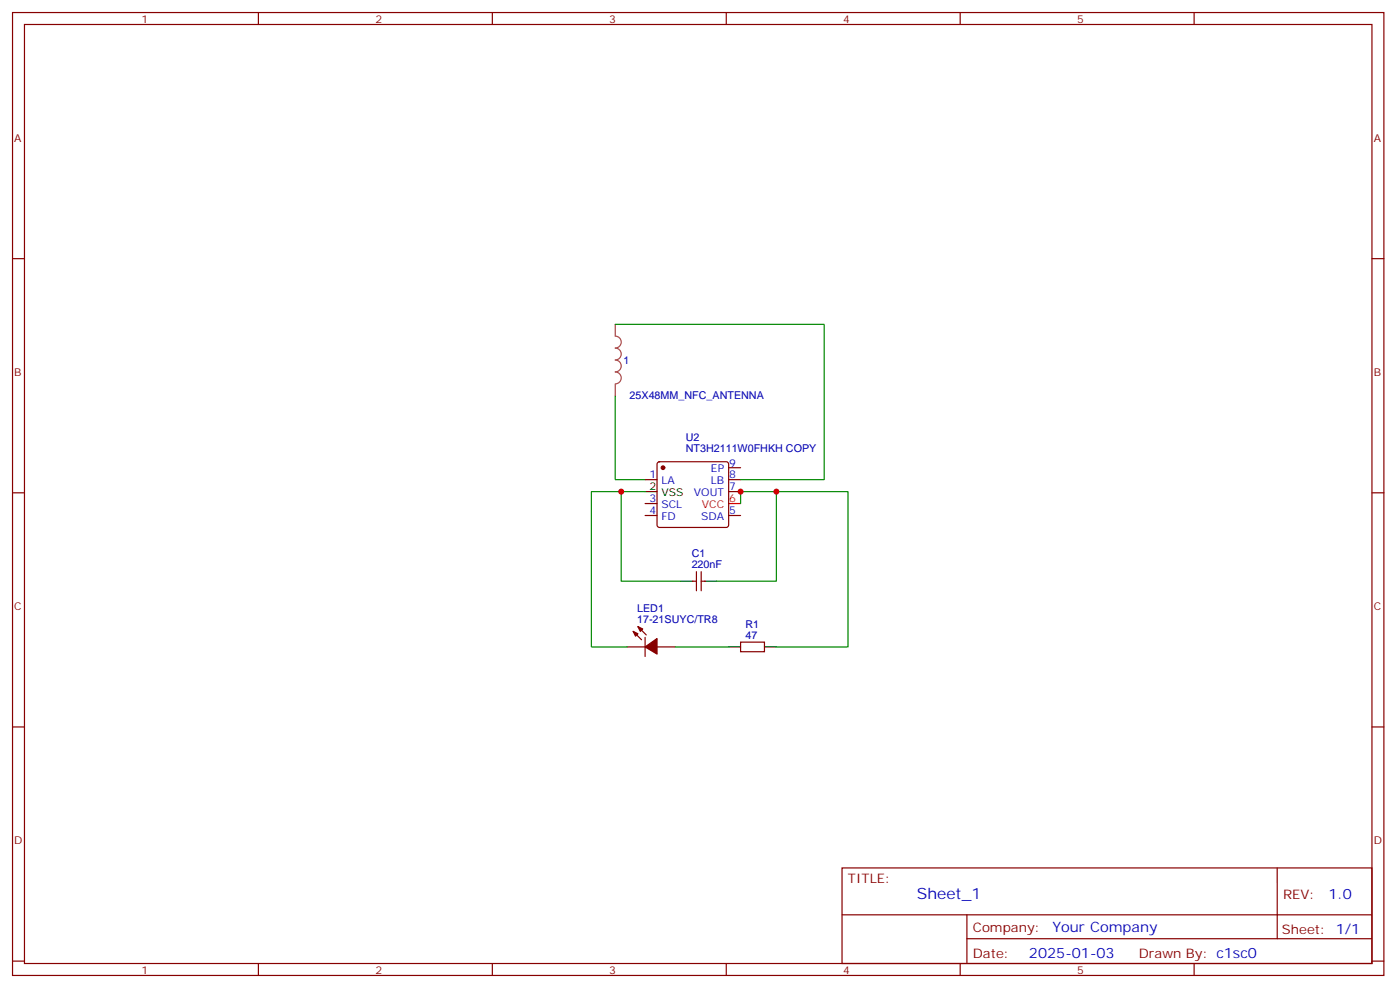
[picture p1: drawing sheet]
<svg xmlns="http://www.w3.org/2000/svg" width="414mm" height="292mm" viewBox="0 0 414 292" stroke-linecap="round" stroke-linejoin="round" font-family="sans-serif">
<g fill="none" stroke="#870000" stroke-width=".35">
<path d="M3.7 3.7h405.3v284.3h-405.3zM7.2 7.2h398.3v277.3h-398.3zM76.4 3.7v3.5M145.5 3.7v3.5M214.7 3.7v3.5M283.8 3.7v3.5M353 3.7v3.5M3.7 76.4h3.5M405.5 76.4h3.5M194.4 136.6l.5-.3h19.8l.5 .3 .2 .5v17.9l-.3 .5-.4 .3h-19.8l-.5-.3-.2-.5v-17.9zM215.4 138.1h3.5M3.7 145.5h3.5"/>
<path d="M190.7 141.6h3.5M190.7 152.2h3.5M190.7 148.7h3.5M215.4 141.6h3.5M215.4 145.2h3.5M215.4 152.2h3.5M405.5 145.5h3.5M204.8 171.6h1M205.8 168.8v5.6M207.3 168.8v5.6M207.3 171.6h1M185.4 191h5.3"/>
<path d="M187.1 186.4l2.5 2.5M188.6 185l2.4 2.5M190.7 188.2v5.7M194.2 191h5.3M218.9 189.6h7.1v2.8h-7.1zM3.7 214.7h3.5M405.5 214.7h3.5M248.9 256.3h156.6v28.2h-156.6zM377.5 256.3v20.9M248.9 270.1h156.5M285.8 277.2h119.6M285.8 270.1v14.2"/>
<path d="M3.7 283.8h3.5M76.4 284.5v3.5M145.5 284.5v3.5M214.7 284.5v3.5M283.8 284.5v3.5M353 284.5v3.5M405.5 283.8h3.5"/>
</g>
<path d="M181.9 95.8v3.5a1.76 1.76 0 0 1 1.7 1.7 1.76 1.76 0 0 1-1.7 1.8 1.76 1.76 0 0 1 1.7 1.7 1.76 1.76 0 0 1-1.7 1.8 1.76 1.76 0 0 1 1.7 1.8 1.76 1.76 0 0 1-1.7 1.7 1.76 1.76 0 0 1 1.7 1.8 1.76 1.76 0 0 1-1.7 1.8M181.9 113.5v3.4" fill="none" stroke="#a64a4a" stroke-width=".35"/>
<path d="M181.9 95.8h61.7v45.8h-24.7M181.9 116.9v24.7h8.8M183.6 145.2h-8.8v45.8h10.6M190.7 145.2h-7.1v26.4h17.7M218.9 148.7v-3.5h10.6v26.4h-17.7M229.5 145.2h21.1v45.8h-21.1M199.5 191h15.9" fill="none" stroke="#008700" stroke-width=".35"/>
<path d="M215.4 148.7h3.5" fill="none" stroke="#f00" stroke-width=".35"/>
<path d="M190.7 145.2h3.5M201.3 171.6h3.5M208.3 171.6h3.5M215.4 191h3.5M226 191h3.5" fill="none" stroke="#000" stroke-width=".35"/>
<g fill="#870000" stroke="#870000" stroke-width=".35">
<path d="M187.1 186.4l1.5 .7-.7 .8z"/>
<path d="M188.6 185l1.4 .7-.7 .7z"/>
<path d="M190.7 191l3.5-2.4v4.5z"/>
<circle cx="196" cy="138.1" r=".53"/>
</g>
<g fill="#c00">
<circle cx="229.5" cy="145.2" r=".88"/>
<circle cx="183.6" cy="145.2" r=".88"/>
<circle cx="218.9" cy="145.2" r=".88"/>
</g>
<text font-size="4.6" fill="#00f" x="271" y="265.3">Sheet_1</text>
<g font-size="4.2" fill="#00f">
<text x="392.7" y="265.6">1.0</text>
<text x="311.1" y="275.1">Your Company</text>
<text x="304.1" y="282.9">2025-01-03</text>
</g>
<g font-size="3.9" fill="#800">
<text x="250.6" y="260.9">TITLE:</text>
<text x="379.3" y="265.6">REV:</text>
<text x="287.6" y="275.1">Company:</text>
<text x="378.9" y="275.7">Sheet: 1/1</text>
<text x="287.6" y="282.8">Date:</text>
<text x="336.6" y="282.8">Drawn By: c1sc0</text>
</g>
<g font-size="3.2" fill="#800">
<text x="41.8" y="6.7">1</text>
<text x="110.9" y="6.7">2</text>
<text x="180.1" y="6.7">3</text>
<text x="249.2" y="6.7">4</text>
<text x="318.4" y="6.7">5</text>
<text x="4.2" y="41.8">A</text>
<text x="406" y="41.8">A</text>
<text x="4.2" y="110.9">B</text>
<text x="406" y="110.9">B</text>
<text x="4.2" y="180.1">C</text>
<text x="406" y="180.1">C</text>
<text x="4.2" y="249.2">D</text>
<text x="406" y="249.2">D</text>
<text x="41.8" y="287.5">1</text>
<text x="110.9" y="287.5">2</text>
<text x="180.1" y="287.5">3</text>
<text x="249.2" y="287.5">4</text>
<text x="318.4" y="287.5">5</text>
</g>
<g font-size="3.2" fill="#000080">
<text x="184.3" y="107.5">1</text>
<text x="186.1" y="117.7">25X48MM_NFC_ANTENNA</text>
<text x="202.7" y="130.3">U2</text>
<text x="202.7" y="133.4">NT3H2111W0FHKH COPY</text>
<text x="204.4" y="167.7">220nF</text>
<text x="204.4" y="164.6">C1</text>
<text x="188.3" y="184">17-21SUYC/TR8</text>
<text x="188.3" y="180.9">LED1</text>
<text x="220.3" y="185.4">R1</text>
<text x="220.3" y="188.6">47</text>
</g>
<g font-size="3.2" fill="#00f">
<text x="215.5" y="137.8">9</text>
<text x="192" y="141.3">1</text>
<text x="195.5" y="143.1">LA</text>
<text x="210.1" y="143.1">LB</text>
<text x="210.1" y="139.5">EP</text>
<text x="215.5" y="141.3">8</text>
<text x="192" y="148.3">3</text>
<text x="205.1" y="146.6">VOUT</text>
<text x="215.5" y="144.8">7</text>
<text x="192" y="151.9">4</text>
<text x="195.5" y="153.6">FD</text>
<text x="195.5" y="150.1">SCL</text>
<text x="207.3" y="153.6">SDA</text>
<text x="215.5" y="151.9">5</text>
</g>
<g font-size="3.2">
<text x="192" y="144.8">2</text>
<text x="195.5" y="146.6">VSS</text>
</g>
<g font-size="3.2" fill="#f00">
<text x="215.5" y="148.3">6</text>
<text x="207.5" y="150.1">VCC</text>
</g>
</svg>
